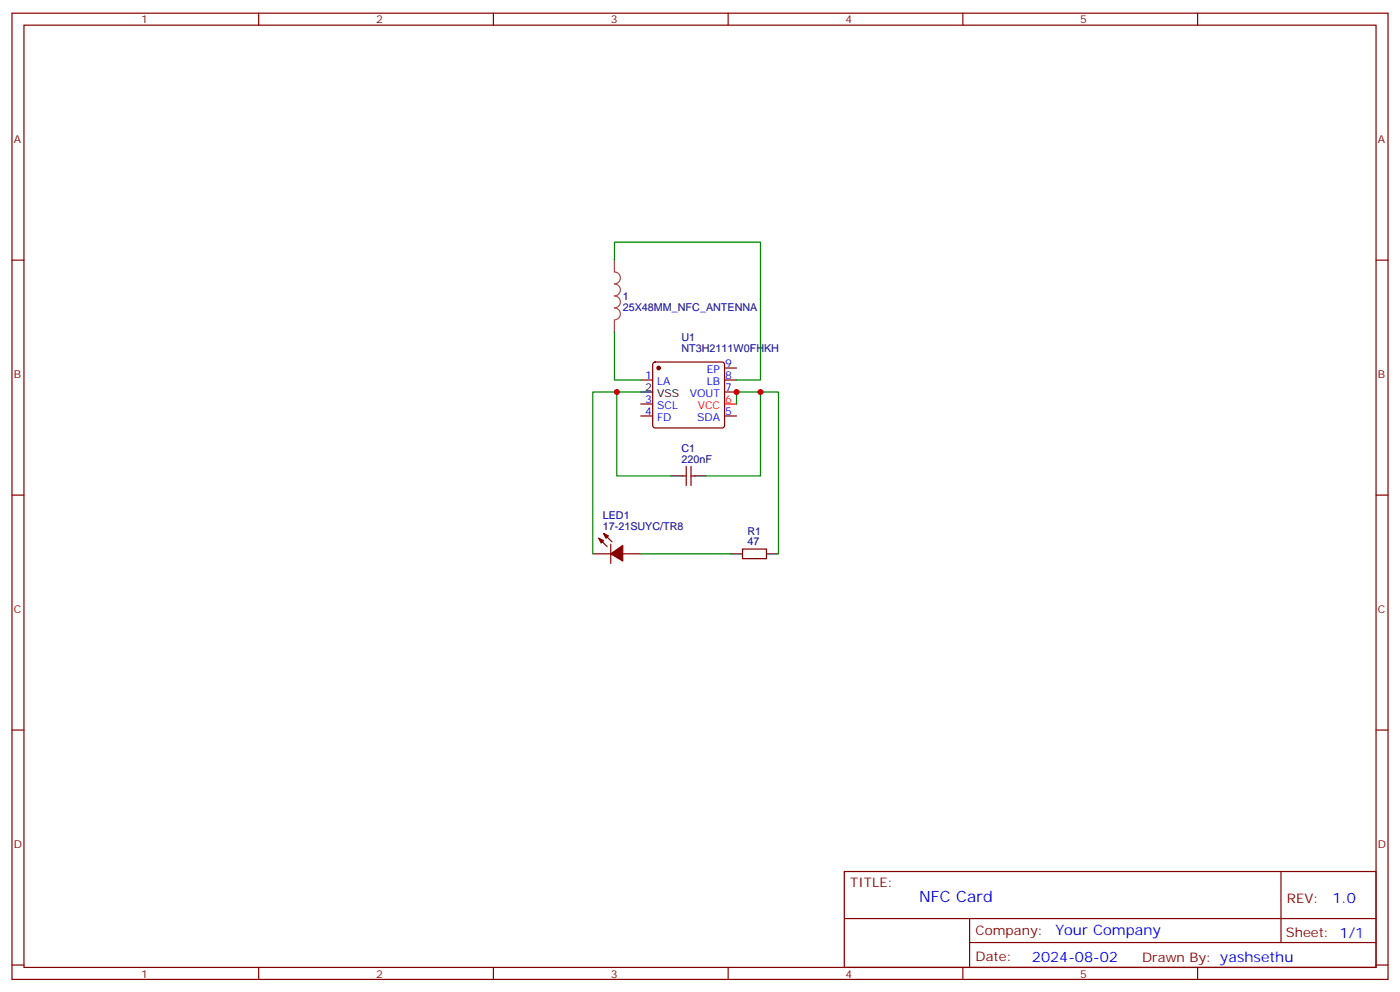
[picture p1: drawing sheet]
<svg xmlns="http://www.w3.org/2000/svg" width="412mm" height="292mm" viewBox="0 0 412 292" stroke-linecap="round" stroke-linejoin="round" font-family="sans-serif">
<g fill="none" stroke="#870000" stroke-width=".35">
<path d="M3.5 3.9h405.4v284.3h-405.4zM7.1 7.4h398.2v277.3h-398.2zM76.2 3.9v3.5M145.3 3.9v3.5M214.5 3.9v3.5M283.6 3.9v3.5M352.8 3.9v3.5M3.5 76.6h3.6M405.3 76.6h3.6M188.7 111.8h3.6M188.7 118.9h3.6M192.5 106.7l.5-.2h19.7l.5 .2 .2 .5v18l-.2 .5-.5 .2h-19.7l-.5-.2-.2-.5v-18z"/>
<path d="M213.4 108.3h3.6M213.4 111.8h3.6M213.4 115.4h3.6M188.7 122.4h3.6M202.1 137.2v5.7M203.6 137.2v5.7M213.4 122.4h3.6M3.5 145.7h3.6M176.4 158.4l2.5 2.5M177.8 157l2.5 2.5M201.1 140.1h1M203.6 140.1h1"/>
<path d="M405.3 145.7h3.6M174.6 163h5.3M179.9 160.2v5.6M183.4 163h5.3M218.7 161.6h7.1v2.8h-7.1zM3.5 214.8h3.6M405.3 214.8h3.6M248.7 256.5h156.6v28.2h-156.6zM377.3 256.5v20.9M248.7 270.3h156.5M285.6 277.4h119.6M285.6 270.3v14.1"/>
<path d="M3.5 284h3.6M76.2 284.7v3.5M145.3 284.7v3.5M214.5 284.7v3.5M283.6 284.7v3.5M352.8 284.7v3.5M405.3 284h3.6"/>
</g>
<path d="M213.4 118.9h3.6" fill="none" stroke="#f00" stroke-width=".35"/>
<path d="M188.7 115.4h3.6M197.6 140.1h3.5M204.6 140.1h3.5M215.2 163h3.5M225.8 163h3.5" fill="none" stroke="#000" stroke-width=".35"/>
<g fill="#870000" stroke="#870000" stroke-width=".35">
<path d="M176.4 158.4l1.4 .7-.7 .7z"/>
<path d="M177.8 157l1.4 .7-.7 .7z"/>
<path d="M179.9 163l3.5-2.5v4.6z"/>
<circle cx="194" cy="108.3" r=".53"/>
</g>
<path d="M181 76.6v3.4a1.76 1.76 0 0 1 1.7 1.8 1.76 1.76 0 0 1-1.7 1.8 1.76 1.76 0 0 1 1.7 1.7 1.76 1.76 0 0 1-1.7 1.8 1.76 1.76 0 0 1 1.7 1.7 1.76 1.76 0 0 1-1.7 1.8 1.76 1.76 0 0 1 1.7 1.8 1.76 1.76 0 0 1-1.7 1.7M181 94.2v3.5" fill="none" stroke="#a64a4a" stroke-width=".35"/>
<path d="M181 76.6v-5.3h43v40.5h-7M181 97.7v14.1h7.7M181.7 115.4h-7.1v47.6M188.7 115.4h-7v24.7h15.9M217 118.9v-3.5h7v24.7h-15.9M224 115.4h5.3v47.6M188.7 163h26.5" fill="none" stroke="#008700" stroke-width=".35"/>
<g fill="#c00">
<circle cx="224" cy="115.4" r=".88"/>
<circle cx="181.7" cy="115.4" r=".88"/>
<circle cx="217" cy="115.4" r=".88"/>
</g>
<text font-size="4.6" fill="#00f" x="270.8" y="265.5">NFC Card</text>
<g font-size="4.2" fill="#00f">
<text x="392.5" y="265.7">1.0</text>
<text x="310.9" y="275.3">Your Company</text>
<text x="304" y="283.1">2024-08-02</text>
</g>
<g font-size="3.9" fill="#800">
<text x="250.5" y="261.1">TITLE:</text>
<text x="379.1" y="265.7">REV:</text>
<text x="287.4" y="275.3">Company:</text>
<text x="378.7" y="275.9">Sheet: 1/1</text>
<text x="287.4" y="282.9">Date:</text>
<text x="336.4" y="283">Drawn By: yashsethu</text>
</g>
<g font-size="3.2" fill="#800">
<text x="41.6" y="6.9">1</text>
<text x="110.8" y="6.9">2</text>
<text x="179.9" y="6.9">3</text>
<text x="249.1" y="6.9">4</text>
<text x="318.2" y="6.9">5</text>
<text x="4.1" y="42">A</text>
<text x="405.9" y="42">A</text>
<text x="4.1" y="111.1">B</text>
<text x="405.9" y="111.1">B</text>
<text x="4.1" y="180.3">C</text>
<text x="405.9" y="180.3">C</text>
<text x="4.1" y="249.4">D</text>
<text x="405.9" y="249.4">D</text>
<text x="41.6" y="287.7">1</text>
<text x="110.8" y="287.7">2</text>
<text x="179.9" y="287.7">3</text>
<text x="249.1" y="287.7">4</text>
<text x="318.2" y="287.7">5</text>
</g>
<g font-size="3.2" fill="#000080">
<text x="183.4" y="88.3">1</text>
<text x="183.4" y="91.5">25X48MM_NFC_ANTENNA</text>
<text x="200.7" y="100.4">U1</text>
<text x="200.7" y="103.5">NT3H2111W0FHKH</text>
<text x="200.7" y="136.2">220nF</text>
<text x="200.7" y="133">C1</text>
<text x="177.6" y="155.9">17-21SUYC/TR8</text>
<text x="177.6" y="152.8">LED1</text>
<text x="220.1" y="160.5">47</text>
<text x="220.1" y="157.3">R1</text>
</g>
<g font-size="3.2" fill="#00f">
<text x="213.6" y="107.9">9</text>
<text x="190.1" y="111.5">1</text>
<text x="193.6" y="113.2">LA</text>
<text x="208.2" y="113.2">LB</text>
<text x="208.2" y="109.7">EP</text>
<text x="213.6" y="111.5">8</text>
<text x="190.1" y="118.5">3</text>
<text x="203.2" y="116.8">VOUT</text>
<text x="213.6" y="115">7</text>
<text x="190.1" y="122.1">4</text>
<text x="193.6" y="123.8">FD</text>
<text x="193.6" y="120.3">SCL</text>
<text x="205.3" y="123.8">SDA</text>
<text x="213.6" y="122.1">5</text>
</g>
<g font-size="3.2">
<text x="190.1" y="115">2</text>
<text x="193.6" y="116.8">VSS</text>
</g>
<g font-size="3.2" fill="#f00">
<text x="213.6" y="118.5">6</text>
<text x="205.5" y="120.3">VCC</text>
</g>
</svg>
